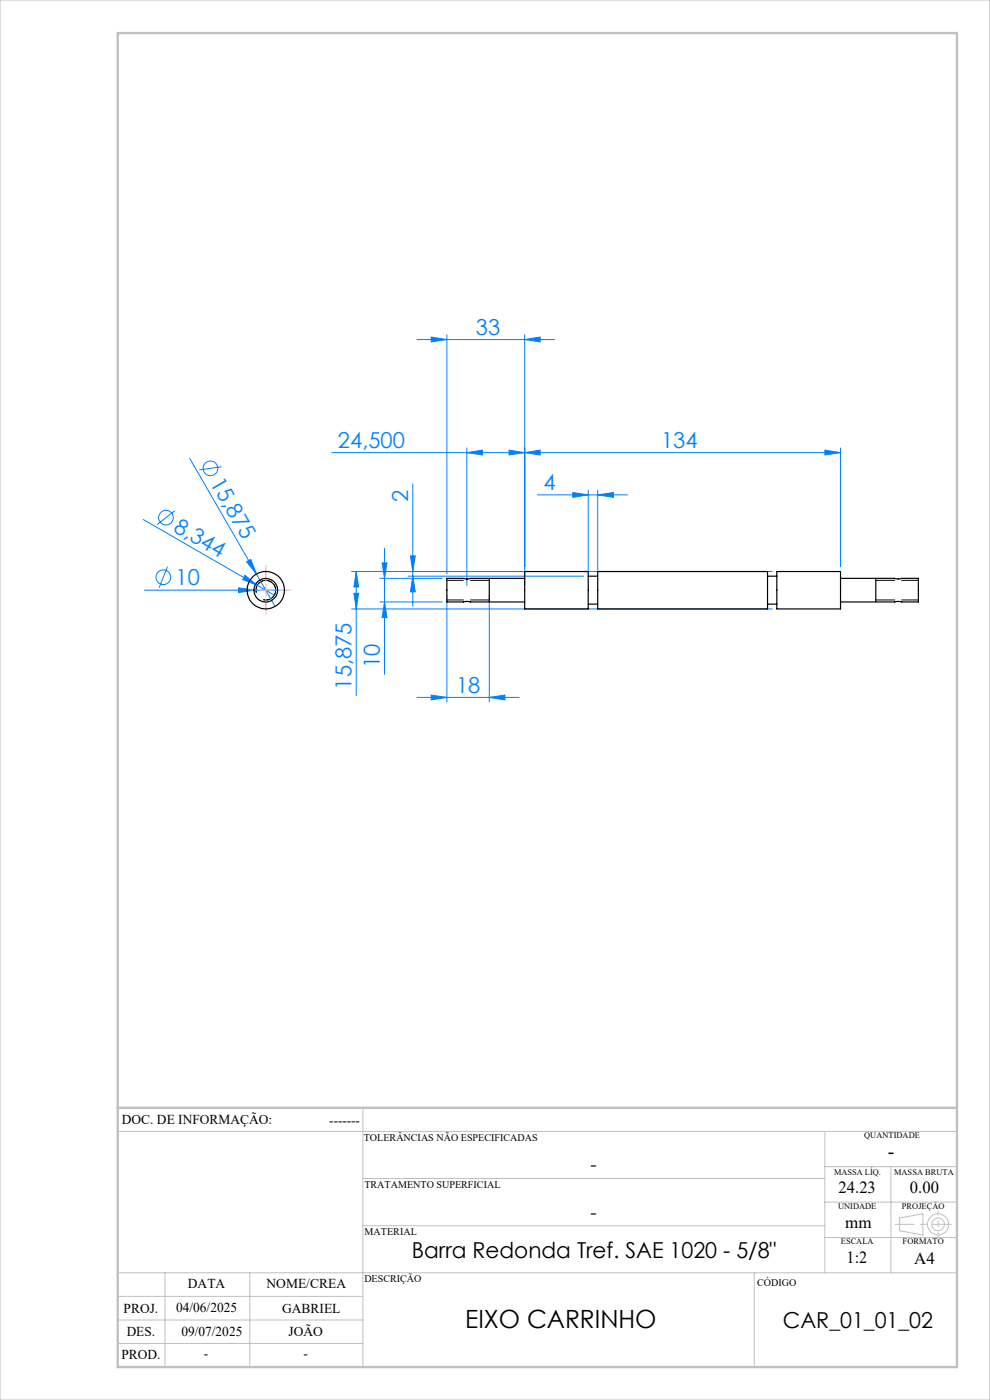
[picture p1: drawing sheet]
<svg xmlns="http://www.w3.org/2000/svg" width="210mm" height="297mm" viewBox="0 0 210 297" stroke-linecap="round" stroke-linejoin="round" font-family="sans-serif">
<g fill="none" stroke="#0080ff" stroke-width=".21">
<path d="M88.4 72h29.3M91.5 71.5l3.3 .5-3.3 .5zM94.8 71v50.7M111.3 72l3.3-.5v1zM111.3 71v53.2M40.3 97.3l18 31.4M47 99l-4.7 .7M70.4 96h107.9M99 96l3.3-.5v1zM99 95v29.2M108 95.5l3.3 .5-3.3 .5zM111.3 96l3.3-.5v1z"/>
<path d="M175 95.5l3.3 .5-3.3 .5zM178.3 95v25.2M30.4 110.2l24.2 14M37.1 108.3l-3.8 3M52.3 119.2l.9-.5 1.2 3.1zM81.1 119.4h1l-.5 3.3zM81.6 116.3v26.7M87.1 117.9h1l-.5 3.3zM87.6 102.7v25.9M114 105h19.1M121.5 104.5l3.3 .5-3.3 .5zM124.8 104v17.2"/>
<path d="M126.8 105l3.3-.5v1zM126.8 104v17.2M30.7 125.2h28.2M35.5 120.2l-1.7 4.5M50.6 124.7l3.3 .5-3.3 .5zM52 122.1l2.6 2.1-3.1-1.3zM54.6 124.2l3.6 2.1M74.6 121.2h89.2M74.6 129.2h89.2M75.1 125.9h1l-.5 3.3zM75.6 121.2v26.4M75.6 121.2l.5 3.3h-1z"/>
<path d="M80.6 122.7h13.2M80.6 127.7h13.2M81.6 127.7l.5 3.3h-1zM86.6 122.2h37.2M87.6 122.2l.5 3.4h-1zM94.8 126.2v22.7M103.8 126.2v22.7M88.4 148h21.7M91.5 147.5l3.3 .5-3.3 .5zM103.8 148l3.3-.5v1z"/>
<circle cx="44.6" cy="99.4" r="1.56"/>
<circle cx="35.2" cy="109.8" r="1.56"/>
<circle cx="34.6" cy="122.5" r="1.56"/>
</g>
<g fill="none" stroke="#c0c0c0" stroke-width=".21">
<path d="M0 0h210v297h-210zM77 235v55M25 240h178M77 250h98M175 240v30M175 255h28M175 247.5h28M189 247.5v22.5M190.8 258.4l5-.9v4.5l-5-.9zM25 275h52M25 270h178M35 270v20"/>
<path d="M53 270v20M77 260h98M160 270v20M175 262.5h28M25 285h52M25 280h52"/>
<circle cx="199" cy="259.7" r="1.34"/>
<circle cx="199" cy="259.7" r="2.25"/>
</g>
<path d="M54.4 125.8a2.08 2.08 0 0 1 1.8-2.7 2.08 2.08 0 0 1 2.2 2.3 2.08 2.08 0 0 1-2.6 1.8M94.8 123.1h3.5M94.8 127.3h3.5M99.8 123.1h4M99.8 127.3h4M185.8 123.1h4M185.8 127.3h4M191.3 123.1h3.5M191.3 127.3h3.5" fill="none" stroke="#000" stroke-width=".21"/>
<path d="M55.9 127.2a2.09 2.09 0 0 0 2.6-1.8 2.09 2.09 0 0 0-2.3-2.3 2.09 2.09 0 0 0-1.8 2.6" fill="none" stroke="#000" stroke-width=".21" stroke-dasharray="1.3 .6" stroke-dashoffset="-.1" stroke-linecap="butt"/>
<path d="M201.8 259.7h-11.9" fill="none" stroke="#c0c0c0" stroke-width=".21" stroke-dasharray="15.2 1.3 1.3 1.3" stroke-dashoffset="11.2"/>
<path d="M199 256.9v5.4" fill="none" stroke="#c0c0c0" stroke-width=".21" stroke-dasharray="15.2 1.3 1.3 1.3" stroke-dashoffset="14.4"/>
<path d="M56.4 120.8v8.8M60.8 125.2h-8.8" fill="none" stroke="#c0c0c0" stroke-width=".21" stroke-dasharray="15.2 1.3 1.3 1.3" stroke-dashoffset="12.8"/>
<path d="M25 7h178v283h-178zM25 235h178" fill="none" stroke="#c0c0c0" stroke-width=".5"/>
<path d="M53.9 125.2h-2.7M56.4 122.7v-2.7M56.4 127.7v2.7M58.9 125.2h2.7" fill="none" stroke="#ff80c0" stroke-width=".21" stroke-dasharray="15.2 1.3 1.3 1.3"/>
<path d="M55.1 125.2h2.5M56.4 124v2.5" fill="none" stroke="#ff80c0" stroke-width=".21"/>
<path d="M103.8 122.7v5M185.8 122.7v5" fill="none" stroke="#000" stroke-width=".25"/>
<g fill="#0080ff">
<path d="M52.3 119.2l.9-.5 1.2 3.1z"/>
<path d="M52 122.1l2.6 2.1-3.1-1.3z"/>
<path d="M50.6 124.7l3.3 .5-3.3 .5z"/>
<path d="M126.8 105l3.3-.5v1zM121.5 104.5l3.3 .5-3.3 .5zM108 95.5l3.3 .5-3.3 .5zM99 96l3.3-.5v1z"/>
<path d="M111.3 96l3.3-.5v1zM175 95.5l3.3 .5-3.3 .5zM91.5 71.5l3.3 .5-3.3 .5zM111.3 72l3.3-.5v1zM91.5 147.5l3.3 .5-3.3 .5zM103.8 148l3.3-.5v1z"/>
<path d="M81.1 119.4h1l-.5 3.3zM81.6 127.7l.5 3.3h-1zM75.6 121.2l.5 3.3h-1zM75.1 125.9h1l-.5 3.3zM87.1 117.9h1l-.5 3.3zM87.6 122.2l.5 3.4h-1z"/>
</g>
<g fill="none" stroke="#000" stroke-width=".25">
<path d="M99 127.6h.1M99 122.8h.1M99 122.8l-.7-.1h-3.5v5h16.5M111.3 121.2h13.5v8h-13.5zM111.3 122.7l-12.3 .1M124.8 128.2h2M124.8 122.2h2M126.8 121.2h36v8h-36zM162.8 128.2h2M162.8 122.2h2M164.8 121.2h13.5v8h-13.5zM178.3 122.7l12.2 .1 .8-.1h3.5v5h-16.5"/>
<circle cx="56.4" cy="125.2" r="2.5"/>
<circle cx="56.4" cy="125.2" r="4"/>
</g>
<text font-size="5.3" x="98.7" y="281.7">EIXO CARRINHO</text>
<g font-size="4.7" fill="#0080ff">
<text x="100.9" y="71">33</text>
<text x="71.7" y="95">24,500</text>
<text x="140.2" y="95">134</text>
<text x="44.5" y="102.4" transform="rotate(60 44.5 102.4)">15,875</text>
<text x="86.6" y="106.5" transform="rotate(-90 86.6 106.5)">2</text>
<text x="115.3" y="104">4</text>
<text x="36.6" y="112.6" transform="rotate(30 36.6 112.6)">8,344</text>
<text x="37.2" y="124.2">10</text>
<text x="80.6" y="141.7" transform="rotate(-90 80.6 141.7)">10</text>
<text x="74.6" y="146.3" transform="rotate(-90 74.6 146.3)">15,875</text>
<text x="96.8" y="146.9">18</text>
</g>
<g font-size="4.7">
<text x="87.3" y="266.8">Barra Redonda Tref. SAE 1020 - 5/8&quot;</text>
<text x="166.1" y="281.7">CAR_01_01_02</text>
</g>
<text font-size="4.3" x="188.3" y="245.8">-</text>
<g font-size="4">
<text x="125.2" y="248.4">-</text>
<text x="125.2" y="258.6">-</text>
</g>
<g font-size="3.6">
<text x="177.9" y="253.1">24.23</text>
<text x="193" y="253.1">0.00</text>
<text x="179.3" y="260.6">mm</text>
<text x="179.6" y="267.9">1:2</text>
<text x="193.9" y="268.1">A4</text>
</g>
<g font-size="2.9">
<text x="25.9" y="238.4">DOC. DE INFORMAÇÃO:</text>
<text x="69.8" y="238.6">-------</text>
<text x="39.9" y="273.2">DATA</text>
<text x="56.5" y="273.2">NOME/CREA</text>
<text x="26.2" y="278.6">PROJ.</text>
<text x="37.4" y="278.2">04/06/2025</text>
<text x="59.8" y="278.6">GABRIEL</text>
<text x="26.9" y="283.4">DES.</text>
<text x="38.5" y="283.4">09/07/2025</text>
<text x="61.2" y="283.4">JOÃO</text>
<text x="25.7" y="288.3">PROD.</text>
<text x="43.3" y="288">-</text>
<text x="64.4" y="288">-</text>
</g>
<g font-size="2.2">
<text x="77.2" y="242.1">TOLERÂNCIAS NÃO ESPECIFICADAS</text>
<text x="77.3" y="251.9">TRATAMENTO SUPERFICIAL</text>
<text x="77.3" y="261.9">MATERIAL</text>
<text x="77.3" y="272.1">DESCRIÇÃO</text>
<text x="160.6" y="272.8">CÓDIGO</text>
</g>
<g font-size="1.8">
<text x="183.3" y="241.4">QUANTIDADE</text>
<text x="176.9" y="249.2">MASSA LÍQ.</text>
<text x="189.7" y="249.2">MASSA BRUTA</text>
<text x="177.8" y="256.5">UNIDADE</text>
<text x="191.3" y="256.5">PROJEÇÃO</text>
<text x="178.4" y="264">ESCALA</text>
<text x="191.5" y="264">FORMATO</text>
</g>
</svg>
